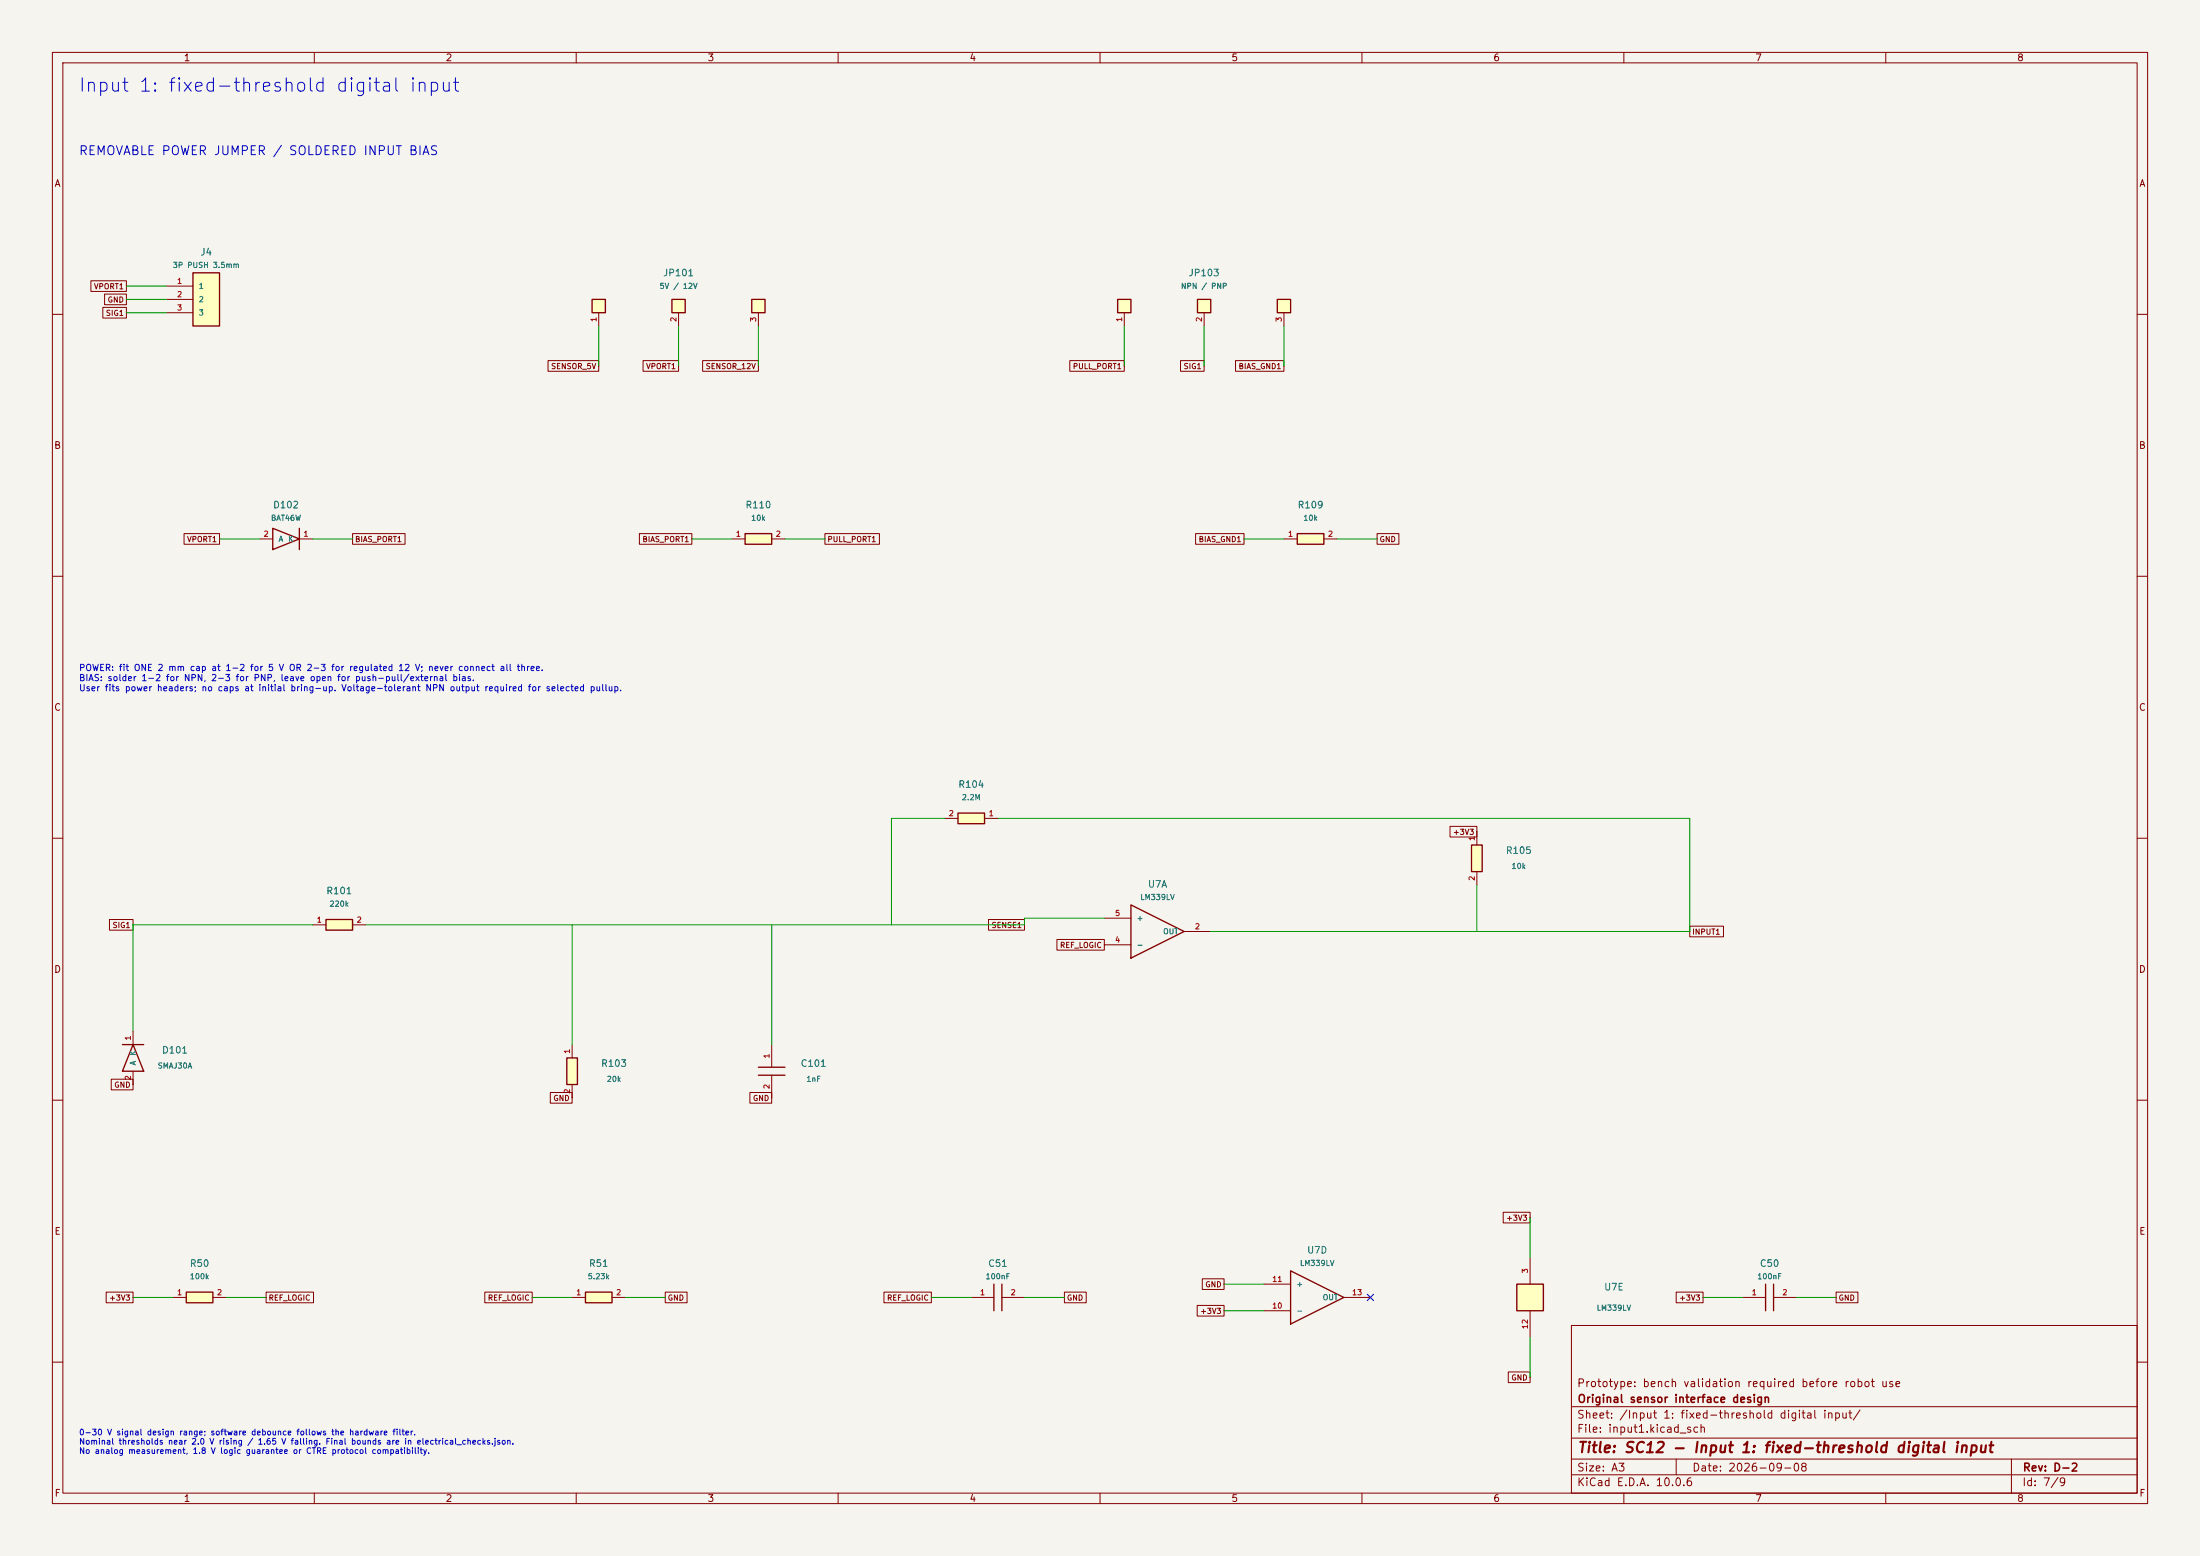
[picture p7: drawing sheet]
(kicad_sch (version 20250114) (generator "eeschema") (paper "A3")
(title_block (title "SC12 - Input 1: fixed-threshold digital input") (date "2026-09-08") (rev "D-2") (company "Original sensor interface design") (comment 1 "Prototype: bench validation required before robot use"))
(lib_symbols
(symbol "FRC_Sensor_CAN:C" (pin_names (offset 1.016)) (in_bom yes) (on_board yes)
(property "Reference" "C" (at 0 10 0) (effects (font (size 1.27 1.27))))
(property "Value" "C" (at 0 7 0) (effects (font (size 1.27 1.27))))
(property "Footprint" "" (at 0 0 0) (effects (font (size 1.27 1.27)) (hide yes)))
(property "Datasheet" "" (at 0 0 0) (effects (font (size 1.27 1.27)) (hide yes)))
(symbol "C_1_1" (polyline (pts (xy -0.762 -2.54) (xy -0.762 2.54)) (stroke (width 0.254) (type default)) (fill (type none)))(polyline (pts (xy 0.762 -2.54) (xy 0.762 2.54)) (stroke (width 0.254) (type default)) (fill (type none)))
(pin passive line (at -5.08 0 0) (length 4.318) (name "" (effects (font (size 1.016 1.016)))) (number "1" (effects (font (size 1.016 1.016)))))
(pin passive line (at 5.08 0 180) (length 4.318) (name "" (effects (font (size 1.016 1.016)))) (number "2" (effects (font (size 1.016 1.016)))))))
(symbol "FRC_Sensor_CAN:COMP4" (pin_names (offset 1.016)) (in_bom yes) (on_board yes)
(property "Reference" "U" (at 0 10 0) (effects (font (size 1.27 1.27))))
(property "Value" "COMP4" (at 0 7 0) (effects (font (size 1.27 1.27))))
(property "Footprint" "" (at 0 0 0) (effects (font (size 1.27 1.27)) (hide yes)))
(property "Datasheet" "" (at 0 0 0) (effects (font (size 1.27 1.27)) (hide yes)))
(symbol "COMP4_1_1" (polyline (pts (xy -5.08 -5.08) (xy -5.08 5.08) (xy 5.08 0) (xy -5.08 -5.08)) (stroke (width 0.254) (type default)) (fill (type none)))
(pin input line (at -10.16 2.54 0) (length 5.08) (name "+" (effects (font (size 1.016 1.016)))) (number "5" (effects (font (size 1.016 1.016)))))
(pin input line (at -10.16 -2.54 0) (length 5.08) (name "-" (effects (font (size 1.016 1.016)))) (number "4" (effects (font (size 1.016 1.016)))))
(pin open_collector line (at 10.16 0 180) (length 5.08) (name "OUT" (effects (font (size 1.016 1.016)))) (number "2" (effects (font (size 1.016 1.016))))))
(symbol "COMP4_2_1" (polyline (pts (xy -5.08 -5.08) (xy -5.08 5.08) (xy 5.08 0) (xy -5.08 -5.08)) (stroke (width 0.254) (type default)) (fill (type none)))
(pin input line (at -10.16 2.54 0) (length 5.08) (name "+" (effects (font (size 1.016 1.016)))) (number "7" (effects (font (size 1.016 1.016)))))
(pin input line (at -10.16 -2.54 0) (length 5.08) (name "-" (effects (font (size 1.016 1.016)))) (number "6" (effects (font (size 1.016 1.016)))))
(pin open_collector line (at 10.16 0 180) (length 5.08) (name "OUT" (effects (font (size 1.016 1.016)))) (number "1" (effects (font (size 1.016 1.016))))))
(symbol "COMP4_3_1" (polyline (pts (xy -5.08 -5.08) (xy -5.08 5.08) (xy 5.08 0) (xy -5.08 -5.08)) (stroke (width 0.254) (type default)) (fill (type none)))
(pin input line (at -10.16 2.54 0) (length 5.08) (name "+" (effects (font (size 1.016 1.016)))) (number "9" (effects (font (size 1.016 1.016)))))
(pin input line (at -10.16 -2.54 0) (length 5.08) (name "-" (effects (font (size 1.016 1.016)))) (number "8" (effects (font (size 1.016 1.016)))))
(pin open_collector line (at 10.16 0 180) (length 5.08) (name "OUT" (effects (font (size 1.016 1.016)))) (number "14" (effects (font (size 1.016 1.016))))))
(symbol "COMP4_4_1" (polyline (pts (xy -5.08 -5.08) (xy -5.08 5.08) (xy 5.08 0) (xy -5.08 -5.08)) (stroke (width 0.254) (type default)) (fill (type none)))
(pin input line (at -10.16 2.54 0) (length 5.08) (name "+" (effects (font (size 1.016 1.016)))) (number "11" (effects (font (size 1.016 1.016)))))
(pin input line (at -10.16 -2.54 0) (length 5.08) (name "-" (effects (font (size 1.016 1.016)))) (number "10" (effects (font (size 1.016 1.016)))))
(pin open_collector line (at 10.16 0 180) (length 5.08) (name "OUT" (effects (font (size 1.016 1.016)))) (number "13" (effects (font (size 1.016 1.016))))))
(symbol "COMP4_5_1" (rectangle (start -2.54 2.54) (end 2.54 -2.54) (stroke (width .254) (type default)) (fill (type background)))
(pin power_in line (at 0 7.62 270) (length 5.08) (name "" (effects (font (size 1.016 1.016)))) (number "3" (effects (font (size 1.016 1.016)))))
(pin power_in line (at 0 -7.62 90) (length 5.08) (name "" (effects (font (size 1.016 1.016)))) (number "12" (effects (font (size 1.016 1.016)))))))
(symbol "FRC_Sensor_CAN:CONN3" (pin_names (offset 1.016)) (in_bom yes) (on_board yes)
(property "Reference" "J" (at 0 10 0) (effects (font (size 1.27 1.27))))
(property "Value" "CONN3" (at 0 7 0) (effects (font (size 1.27 1.27))))
(property "Footprint" "" (at 0 0 0) (effects (font (size 1.27 1.27)) (hide yes)))
(property "Datasheet" "" (at 0 0 0) (effects (font (size 1.27 1.27)) (hide yes)))
(symbol "CONN3_1_1" (rectangle (start -2.54 5.08) (end 2.54 -5.08) (stroke (width .254) (type default)) (fill (type background)))
(pin passive line (at -7.62 2.54 0) (length 5.08) (name "1" (effects (font (size 1.016 1.016)))) (number "1" (effects (font (size 1.016 1.016)))))
(pin passive line (at -7.62 0 0) (length 5.08) (name "2" (effects (font (size 1.016 1.016)))) (number "2" (effects (font (size 1.016 1.016)))))
(pin passive line (at -7.62 -2.54 0) (length 5.08) (name "3" (effects (font (size 1.016 1.016)))) (number "3" (effects (font (size 1.016 1.016)))))))
(symbol "FRC_Sensor_CAN:D" (pin_names (offset 1.016)) (in_bom yes) (on_board yes)
(property "Reference" "D" (at 0 10 0) (effects (font (size 1.27 1.27))))
(property "Value" "D" (at 0 7 0) (effects (font (size 1.27 1.27))))
(property "Footprint" "" (at 0 0 0) (effects (font (size 1.27 1.27)) (hide yes)))
(property "Datasheet" "" (at 0 0 0) (effects (font (size 1.27 1.27)) (hide yes)))
(symbol "D_1_1" (polyline (pts (xy -2.54 -2.032) (xy -2.54 2.032) (xy 2.54 0) (xy -2.54 -2.032)) (stroke (width 0.254) (type default)) (fill (type none)))(polyline (pts (xy 2.54 -2.032) (xy 2.54 2.032)) (stroke (width 0.254) (type default)) (fill (type none)))
(pin passive line (at -5.08 0 0) (length 2.54) (name "A" (effects (font (size 1.016 1.016)))) (number "2" (effects (font (size 1.016 1.016)))))
(pin passive line (at 5.08 0 180) (length 2.54) (name "K" (effects (font (size 1.016 1.016)))) (number "1" (effects (font (size 1.016 1.016)))))))
(symbol "FRC_Sensor_CAN:R" (pin_names (offset 1.016)) (in_bom yes) (on_board yes)
(property "Reference" "R" (at 0 10 0) (effects (font (size 1.27 1.27))))
(property "Value" "R" (at 0 7 0) (effects (font (size 1.27 1.27))))
(property "Footprint" "" (at 0 0 0) (effects (font (size 1.27 1.27)) (hide yes)))
(property "Datasheet" "" (at 0 0 0) (effects (font (size 1.27 1.27)) (hide yes)))
(symbol "R_1_1" (rectangle (start -2.54 1.016) (end 2.54 -1.016) (stroke (width .254) (type default)) (fill (type background)))
(pin passive line (at -5.08 0 0) (length 2.54) (name "" (effects (font (size 1.016 1.016)))) (number "1" (effects (font (size 1.016 1.016)))))
(pin passive line (at 5.08 0 180) (length 2.54) (name "" (effects (font (size 1.016 1.016)))) (number "2" (effects (font (size 1.016 1.016)))))))
(symbol "FRC_Sensor_CAN:SEL3" (pin_names (offset 1.016)) (in_bom yes) (on_board yes)
(property "Reference" "JP" (at 0 10 0) (effects (font (size 1.27 1.27))))
(property "Value" "SEL3" (at 0 7 0) (effects (font (size 1.27 1.27))))
(property "Footprint" "" (at 0 0 0) (effects (font (size 1.27 1.27)) (hide yes)))
(property "Datasheet" "" (at 0 0 0) (effects (font (size 1.27 1.27)) (hide yes)))
(symbol "SEL3_1_1" (rectangle (start -16.51 -2.54) (end -13.97 0) (stroke (width .254) (type default)) (fill (type background)))(rectangle (start -1.27 -2.54) (end 1.27 0) (stroke (width .254) (type default)) (fill (type background)))(rectangle (start 13.97 -2.54) (end 16.51 0) (stroke (width .254) (type default)) (fill (type background)))
(pin passive line (at -15.24 -5.08 90) (length 2.54) (name "" (effects (font (size 1.016 1.016)))) (number "1" (effects (font (size 1.016 1.016)))))
(pin passive line (at 0 -5.08 90) (length 2.54) (name "" (effects (font (size 1.016 1.016)))) (number "2" (effects (font (size 1.016 1.016)))))
(pin passive line (at 15.24 -5.08 90) (length 2.54) (name "" (effects (font (size 1.016 1.016)))) (number "3" (effects (font (size 1.016 1.016))))))))
(text "Input 1: fixed-threshold digital input" (at 15 15 0) (effects (font (size 2.54 2.54)) (justify left top)))
(text "REMOVABLE POWER JUMPER / SOLDERED INPUT BIAS" (at 15 28 0) (effects (font (size 1.7 1.7)) (justify left top)))
(wire (pts (xy 31.75 54.61) (xy 24.13 54.61)) (stroke (width 0) (type default)))
(global_label "VPORT1" (shape passive) (at 24.13 54.61 0) (effects (font (size 1.016 1.016)) (justify right)) (property "Intersheetrefs" "${INTERSHEET_REFS}" (at 24.13 54.61 0) (effects (font (size 1.27 1.27)) (hide yes))))
(wire (pts (xy 31.75 57.15) (xy 24.13 57.15)) (stroke (width 0) (type default)))
(global_label "GND" (shape passive) (at 24.13 57.15 0) (effects (font (size 1.016 1.016)) (justify right)) (property "Intersheetrefs" "${INTERSHEET_REFS}" (at 24.13 57.15 0) (effects (font (size 1.27 1.27)) (hide yes))))
(wire (pts (xy 31.75 59.69) (xy 24.13 59.69)) (stroke (width 0) (type default)))
(global_label "SIG1" (shape passive) (at 24.13 59.69 0) (effects (font (size 1.016 1.016)) (justify right)) (property "Intersheetrefs" "${INTERSHEET_REFS}" (at 24.13 59.69 0) (effects (font (size 1.27 1.27)) (hide yes))))
(symbol (lib_id "FRC_Sensor_CAN:CONN3") (at 39.37 57.15 0) (unit 1) (in_bom yes) (on_board yes) (dnp no) (property "Reference" "J4" (at 39.37 48.11 0) (effects (font (size 1.27 1.27))))(property "Value" "3P PUSH 3.5mm" (at 39.37 50.61 0) (effects (font (size 1.016 1.016))))(property "Footprint" "FRC_Sensor_CAN:Weidmuller_LSF_90_3P" (at 39.37 57.15 0) (effects (font (size 1.27 1.27)) (hide yes)))(property "Datasheet" "" (at 39.37 57.15 0) (effects (font (size 1.27 1.27)) (hide yes)))(property "MPN" "1824430000" (at 39.37 57.15 0) (effects (font (size 1.27 1.27)) (hide yes)))(property "Notes" "Horizontal /90 push-in; 8 mm strip, 7 mm pin-row spacing, two solder pins per pole." (at 39.37 57.15 0) (effects (font (size 1.27 1.27)) (hide yes)))(pin "1")(pin "2")(pin "3") )
(wire (pts (xy 114.3 62.23) (xy 114.3 69.85)) (stroke (width 0) (type default)))
(global_label "SENSOR_5V" (shape passive) (at 114.3 69.85 0) (effects (font (size 1.016 1.016)) (justify right)) (property "Intersheetrefs" "${INTERSHEET_REFS}" (at 114.3 69.85 0) (effects (font (size 1.27 1.27)) (hide yes))))
(wire (pts (xy 129.54 62.23) (xy 129.54 69.85)) (stroke (width 0) (type default)))
(global_label "VPORT1" (shape passive) (at 129.54 69.85 0) (effects (font (size 1.016 1.016)) (justify right)) (property "Intersheetrefs" "${INTERSHEET_REFS}" (at 129.54 69.85 0) (effects (font (size 1.27 1.27)) (hide yes))))
(wire (pts (xy 144.78 62.23) (xy 144.78 69.85)) (stroke (width 0) (type default)))
(global_label "SENSOR_12V" (shape passive) (at 144.78 69.85 0) (effects (font (size 1.016 1.016)) (justify right)) (property "Intersheetrefs" "${INTERSHEET_REFS}" (at 144.78 69.85 0) (effects (font (size 1.27 1.27)) (hide yes))))
(symbol (lib_id "FRC_Sensor_CAN:SEL3") (at 129.54 57.15 0) (unit 1) (in_bom yes) (on_board yes) (dnp no) (property "Reference" "JP101" (at 129.54 52.07 0) (effects (font (size 1.27 1.27))))(property "Value" "5V / 12V" (at 129.54 54.61 0) (effects (font (size 1.016 1.016))))(property "Footprint" "FRC_Sensor_CAN:PinHeader_1x03_P2.00mm_Vertical" (at 129.54 57.15 0) (effects (font (size 1.27 1.27)) (hide yes)))(property "Datasheet" "" (at 129.54 57.15 0) (effects (font (size 1.27 1.27)) (hide yes)))(property "MPN" "M22-2010305" (at 129.54 57.15 0) (effects (font (size 1.27 1.27)) (hide yes)))(property "Notes" "Hand-fit 2 mm header. One removable SPN02SVEN-RC shunt: 1-2=5 V, 2-3=12 V, absent=off. Change only with power off. Ship shunts loose." (at 129.54 57.15 0) (effects (font (size 1.27 1.27)) (hide yes)))(pin "1")(pin "2")(pin "3") )
(wire (pts (xy 214.63 62.23) (xy 214.63 69.85)) (stroke (width 0) (type default)))
(global_label "PULL_PORT1" (shape passive) (at 214.63 69.85 0) (effects (font (size 1.016 1.016)) (justify right)) (property "Intersheetrefs" "${INTERSHEET_REFS}" (at 214.63 69.85 0) (effects (font (size 1.27 1.27)) (hide yes))))
(wire (pts (xy 229.87 62.23) (xy 229.87 69.85)) (stroke (width 0) (type default)))
(global_label "SIG1" (shape passive) (at 229.87 69.85 0) (effects (font (size 1.016 1.016)) (justify right)) (property "Intersheetrefs" "${INTERSHEET_REFS}" (at 229.87 69.85 0) (effects (font (size 1.27 1.27)) (hide yes))))
(wire (pts (xy 245.11 62.23) (xy 245.11 69.85)) (stroke (width 0) (type default)))
(global_label "BIAS_GND1" (shape passive) (at 245.11 69.85 0) (effects (font (size 1.016 1.016)) (justify right)) (property "Intersheetrefs" "${INTERSHEET_REFS}" (at 245.11 69.85 0) (effects (font (size 1.27 1.27)) (hide yes))))
(symbol (lib_id "FRC_Sensor_CAN:SEL3") (at 229.87 57.15 0) (unit 1) (in_bom no) (on_board yes) (dnp no) (property "Reference" "JP103" (at 229.87 52.07 0) (effects (font (size 1.27 1.27))))(property "Value" "NPN / PNP" (at 229.87 54.61 0) (effects (font (size 1.016 1.016))))(property "Footprint" "FRC_Sensor_CAN:SolderSelector_3" (at 229.87 57.15 0) (effects (font (size 1.27 1.27)) (hide yes)))(property "Datasheet" "" (at 229.87 57.15 0) (effects (font (size 1.27 1.27)) (hide yes)))(property "MPN" "" (at 229.87 57.15 0) (effects (font (size 1.27 1.27)) (hide yes)))(property "Notes" "1-2=NPN pullup, 2-3=PNP pulldown, open=push-pull/external bias. Both branches individually current limited." (at 229.87 57.15 0) (effects (font (size 1.27 1.27)) (hide yes)))(pin "1")(pin "2")(pin "3") )
(wire (pts (xy 49.53 102.87) (xy 41.91 102.87)) (stroke (width 0) (type default)))
(global_label "VPORT1" (shape passive) (at 41.91 102.87 0) (effects (font (size 1.016 1.016)) (justify right)) (property "Intersheetrefs" "${INTERSHEET_REFS}" (at 41.91 102.87 0) (effects (font (size 1.27 1.27)) (hide yes))))
(wire (pts (xy 59.69 102.87) (xy 67.31 102.87)) (stroke (width 0) (type default)))
(global_label "BIAS_PORT1" (shape passive) (at 67.31 102.87 180) (effects (font (size 1.016 1.016)) (justify left)) (property "Intersheetrefs" "${INTERSHEET_REFS}" (at 67.31 102.87 0) (effects (font (size 1.27 1.27)) (hide yes))))
(symbol (lib_id "FRC_Sensor_CAN:D") (at 54.61 102.87 0) (unit 1) (in_bom yes) (on_board yes) (dnp no) (property "Reference" "D102" (at 54.61 96.37 0) (effects (font (size 1.27 1.27))))(property "Value" "BAT46W" (at 54.61 98.87 0) (effects (font (size 1.016 1.016))))(property "Footprint" "FRC_Sensor_CAN:D_SOD-123" (at 54.61 102.87 0) (effects (font (size 1.27 1.27)) (hide yes)))(property "Datasheet" "" (at 54.61 102.87 0) (effects (font (size 1.27 1.27)) (hide yes)))(property "MPN" "BAT46W-E3-18" (at 54.61 102.87 0) (effects (font (size 1.27 1.27)) (hide yes)))(property "Notes" "" (at 54.61 102.87 0) (effects (font (size 1.27 1.27)) (hide yes)))(pin "2")(pin "1") )
(wire (pts (xy 139.7 102.87) (xy 132.08 102.87)) (stroke (width 0) (type default)))
(global_label "BIAS_PORT1" (shape passive) (at 132.08 102.87 0) (effects (font (size 1.016 1.016)) (justify right)) (property "Intersheetrefs" "${INTERSHEET_REFS}" (at 132.08 102.87 0) (effects (font (size 1.27 1.27)) (hide yes))))
(wire (pts (xy 149.86 102.87) (xy 157.48 102.87)) (stroke (width 0) (type default)))
(global_label "PULL_PORT1" (shape passive) (at 157.48 102.87 180) (effects (font (size 1.016 1.016)) (justify left)) (property "Intersheetrefs" "${INTERSHEET_REFS}" (at 157.48 102.87 0) (effects (font (size 1.27 1.27)) (hide yes))))
(symbol (lib_id "FRC_Sensor_CAN:R") (at 144.78 102.87 0) (unit 1) (in_bom yes) (on_board yes) (dnp no) (property "Reference" "R110" (at 144.78 96.37 0) (effects (font (size 1.27 1.27))))(property "Value" "10k" (at 144.78 98.87 0) (effects (font (size 1.016 1.016))))(property "Footprint" "FRC_Sensor_CAN:R_0805_2012Metric" (at 144.78 102.87 0) (effects (font (size 1.27 1.27)) (hide yes)))(property "Datasheet" "" (at 144.78 102.87 0) (effects (font (size 1.27 1.27)) (hide yes)))(property "MPN" "0805W8F1002T5E" (at 144.78 102.87 0) (effects (font (size 1.27 1.27)) (hide yes)))(property "Notes" "Optional NPN pullup from selected port supply. Only use with outputs tolerant of that pullup voltage." (at 144.78 102.87 0) (effects (font (size 1.27 1.27)) (hide yes)))(pin "1")(pin "2") )
(wire (pts (xy 245.11 102.87) (xy 237.49 102.87)) (stroke (width 0) (type default)))
(global_label "BIAS_GND1" (shape passive) (at 237.49 102.87 0) (effects (font (size 1.016 1.016)) (justify right)) (property "Intersheetrefs" "${INTERSHEET_REFS}" (at 237.49 102.87 0) (effects (font (size 1.27 1.27)) (hide yes))))
(wire (pts (xy 255.27 102.87) (xy 262.89 102.87)) (stroke (width 0) (type default)))
(global_label "GND" (shape passive) (at 262.89 102.87 180) (effects (font (size 1.016 1.016)) (justify left)) (property "Intersheetrefs" "${INTERSHEET_REFS}" (at 262.89 102.87 0) (effects (font (size 1.27 1.27)) (hide yes))))
(symbol (lib_id "FRC_Sensor_CAN:R") (at 250.19 102.87 0) (unit 1) (in_bom yes) (on_board yes) (dnp no) (property "Reference" "R109" (at 250.19 96.37 0) (effects (font (size 1.27 1.27))))(property "Value" "10k" (at 250.19 98.87 0) (effects (font (size 1.016 1.016))))(property "Footprint" "FRC_Sensor_CAN:R_1206_3216Metric" (at 250.19 102.87 0) (effects (font (size 1.27 1.27)) (hide yes)))(property "Datasheet" "" (at 250.19 102.87 0) (effects (font (size 1.27 1.27)) (hide yes)))(property "MPN" "RC1206FR-0710KL" (at 250.19 102.87 0) (effects (font (size 1.27 1.27)) (hide yes)))(property "Notes" "Optional PNP pulldown; 0.09 W at 30 V, 1206 0.25 W." (at 250.19 102.87 0) (effects (font (size 1.27 1.27)) (hide yes)))(pin "1")(pin "2") )
(text "POWER: fit ONE 2 mm cap at 1-2 for 5 V OR 2-3 for regulated 12 V; never connect all three.\nBIAS: solder 1-2 for NPN, 2-3 for PNP, leave open for push-pull/external bias.\nUser fits power headers; no caps at initial bring-up. Voltage-tolerant NPN output required for selected pullup." (at 15 127 0) (effects (font (size 1.2 1.2)) (justify left top)))
(symbol (lib_id "FRC_Sensor_CAN:R") (at 64.77 176.53 0) (unit 1) (in_bom yes) (on_board yes) (dnp no) (property "Reference" "R101" (at 64.77 170.03 0) (effects (font (size 1.27 1.27))))(property "Value" "220k" (at 64.77 172.53 0) (effects (font (size 1.016 1.016))))(property "Footprint" "FRC_Sensor_CAN:R_0805_2012Metric" (at 64.77 176.53 0) (effects (font (size 1.27 1.27)) (hide yes)))(property "Datasheet" "" (at 64.77 176.53 0) (effects (font (size 1.27 1.27)) (hide yes)))(property "MPN" "RC0805FR-07220KL" (at 64.77 176.53 0) (effects (font (size 1.27 1.27)) (hide yes)))(property "Notes" "One series resistor; loses Rev B single-resistor-short tolerance. 150 V working rating; input 0-30 V target." (at 64.77 176.53 0) (effects (font (size 1.27 1.27)) (hide yes)))(pin "1")(pin "2") )
(symbol (lib_id "FRC_Sensor_CAN:D") (at 25.4 201.93 90) (unit 1) (in_bom yes) (on_board yes) (dnp no) (property "Reference" "D101" (at 33.4 200.43 90) (effects (font (size 1.27 1.27))))(property "Value" "SMAJ30A" (at 33.4 203.43 90) (effects (font (size 1.016 1.016))))(property "Footprint" "FRC_Sensor_CAN:D_SMA" (at 25.4 201.93 0) (effects (font (size 1.27 1.27)) (hide yes)))(property "Datasheet" "" (at 25.4 201.93 0) (effects (font (size 1.27 1.27)) (hide yes)))(property "MPN" "SMAJ30A" (at 25.4 201.93 0) (effects (font (size 1.27 1.27)) (hide yes)))(property "Notes" "30V working standoff; unidirectional transient clamp." (at 25.4 201.93 0) (effects (font (size 1.27 1.27)) (hide yes)))(pin "2")(pin "1") )
(symbol (lib_id "FRC_Sensor_CAN:R") (at 109.22 204.47 270) (unit 1) (in_bom yes) (on_board yes) (dnp no) (property "Reference" "R103" (at 117.22 202.97 90) (effects (font (size 1.27 1.27))))(property "Value" "20k" (at 117.22 205.97 90) (effects (font (size 1.016 1.016))))(property "Footprint" "FRC_Sensor_CAN:R_0805_2012Metric" (at 109.22 204.47 0) (effects (font (size 1.27 1.27)) (hide yes)))(property "Datasheet" "" (at 109.22 204.47 0) (effects (font (size 1.27 1.27)) (hide yes)))(property "MPN" "RC0805FR-0720KL" (at 109.22 204.47 0) (effects (font (size 1.27 1.27)) (hide yes)))(property "Notes" "" (at 109.22 204.47 0) (effects (font (size 1.27 1.27)) (hide yes)))(pin "1")(pin "2") )
(symbol (lib_id "FRC_Sensor_CAN:C") (at 147.32 204.47 270) (unit 1) (in_bom yes) (on_board yes) (dnp no) (property "Reference" "C101" (at 155.32 202.97 90) (effects (font (size 1.27 1.27))))(property "Value" "1nF" (at 155.32 205.97 90) (effects (font (size 1.016 1.016))))(property "Footprint" "FRC_Sensor_CAN:C_0805_2012Metric" (at 147.32 204.47 0) (effects (font (size 1.27 1.27)) (hide yes)))(property "Datasheet" "" (at 147.32 204.47 0) (effects (font (size 1.27 1.27)) (hide yes)))(property "MPN" "CC0805JRNPO9BN102" (at 147.32 204.47 0) (effects (font (size 1.27 1.27)) (hide yes)))(property "Notes" "" (at 147.32 204.47 0) (effects (font (size 1.27 1.27)) (hide yes)))(pin "1")(pin "2") )
(symbol (lib_id "FRC_Sensor_CAN:COMP4") (at 220.98 177.8 0) (unit 1) (in_bom yes) (on_board yes) (dnp no) (property "Reference" "U7" (at 220.98 168.76 0) (effects (font (size 1.27 1.27))))(property "Value" "LM339LV" (at 220.98 171.26 0) (effects (font (size 1.016 1.016))))(property "Footprint" "FRC_Sensor_CAN:SOIC-14_3.9x8.7mm_P1.27mm" (at 220.98 177.8 0) (effects (font (size 1.27 1.27)) (hide yes)))(property "Datasheet" "" (at 220.98 177.8 0) (effects (font (size 1.27 1.27)) (hide yes)))(property "MPN" "LM339LVDR" (at 220.98 177.8 0) (effects (font (size 1.27 1.27)) (hide yes)))(property "Notes" "Rail-to-rail failsafe comparator on regulated 3V3. 0-30V signal is divided before this pin; NOT a 30V supply IC. Same SO14 pin assignment as LM2901B." (at 220.98 177.8 0) (effects (font (size 1.27 1.27)) (hide yes)))(pin "5")(pin "4")(pin "2") )
(symbol (lib_id "FRC_Sensor_CAN:R") (at 185.42000000000002 156.21 180) (unit 1) (in_bom yes) (on_board yes) (dnp no) (property "Reference" "R104" (at 185.42 149.71 0) (effects (font (size 1.27 1.27))))(property "Value" "2.2M" (at 185.42 152.21 0) (effects (font (size 1.016 1.016))))(property "Footprint" "FRC_Sensor_CAN:R_0805_2012Metric" (at 185.42 156.21 0) (effects (font (size 1.27 1.27)) (hide yes)))(property "Datasheet" "" (at 185.42 156.21 0) (effects (font (size 1.27 1.27)) (hide yes)))(property "MPN" "RC0805FR-072M2L" (at 185.42 156.21 0) (effects (font (size 1.27 1.27)) (hide yes)))(property "Notes" "Positive feedback; fixed Schmitt thresholds with shared reference." (at 185.42 156.21 0) (effects (font (size 1.27 1.27)) (hide yes)))(pin "1")(pin "2") )
(symbol (lib_id "FRC_Sensor_CAN:R") (at 281.94 163.83 270) (unit 1) (in_bom yes) (on_board yes) (dnp no) (property "Reference" "R105" (at 289.94 162.33 90) (effects (font (size 1.27 1.27))))(property "Value" "10k" (at 289.94 165.33 90) (effects (font (size 1.016 1.016))))(property "Footprint" "FRC_Sensor_CAN:R_0805_2012Metric" (at 281.94 163.83 0) (effects (font (size 1.27 1.27)) (hide yes)))(property "Datasheet" "" (at 281.94 163.83 0) (effects (font (size 1.27 1.27)) (hide yes)))(property "MPN" "0805W8F1002T5E" (at 281.94 163.83 0) (effects (font (size 1.27 1.27)) (hide yes)))(property "Notes" "" (at 281.94 163.83 0) (effects (font (size 1.27 1.27)) (hide yes)))(pin "1")(pin "2") )
(global_label "SIG1" (shape passive) (at 25.4 176.53 0) (effects (font (size 1.016 1.016)) (justify right)) (property "Intersheetrefs" "${INTERSHEET_REFS}" (at 25.4 176.53 0) (effects (font (size 1.27 1.27)) (hide yes))))
(wire (pts (xy 25.4 176.53) (xy 59.69 176.53)) (stroke (width 0) (type default)))
(wire (pts (xy 25.4 176.53) (xy 25.4 196.85)) (stroke (width 0) (type default)))
(junction (at 25.4 176.53) (diameter 0) (color 0 0 0 0))
(global_label "GND" (shape passive) (at 25.4 207.01 0) (effects (font (size 1.016 1.016)) (justify right)) (property "Intersheetrefs" "${INTERSHEET_REFS}" (at 25.4 207.01 0) (effects (font (size 1.27 1.27)) (hide yes))))
(wire (pts (xy 69.85 176.53) (xy 195.58 176.53)) (stroke (width 0) (type default)))
(wire (pts (xy 195.58 176.53) (xy 195.58 175.26)) (stroke (width 0) (type default)))
(wire (pts (xy 195.58 175.26) (xy 210.82 175.26)) (stroke (width 0) (type default)))
(global_label "SENSE1" (shape passive) (at 195.58 176.53 0) (effects (font (size 1.016 1.016)) (justify right)) (property "Intersheetrefs" "${INTERSHEET_REFS}" (at 195.58 176.53 0) (effects (font (size 1.27 1.27)) (hide yes))))
(wire (pts (xy 109.22 176.53) (xy 109.22 199.39)) (stroke (width 0) (type default)))
(junction (at 109.22 176.53) (diameter 0) (color 0 0 0 0))
(global_label "GND" (shape passive) (at 109.22 209.55 0) (effects (font (size 1.016 1.016)) (justify right)) (property "Intersheetrefs" "${INTERSHEET_REFS}" (at 109.22 209.55 0) (effects (font (size 1.27 1.27)) (hide yes))))
(wire (pts (xy 147.32 176.53) (xy 147.32 199.39)) (stroke (width 0) (type default)))
(junction (at 147.32 176.53) (diameter 0) (color 0 0 0 0))
(global_label "GND" (shape passive) (at 147.32 209.55 0) (effects (font (size 1.016 1.016)) (justify right)) (property "Intersheetrefs" "${INTERSHEET_REFS}" (at 147.32 209.55 0) (effects (font (size 1.27 1.27)) (hide yes))))
(global_label "REF_LOGIC" (shape passive) (at 210.82 180.34 0) (effects (font (size 1.016 1.016)) (justify right)) (property "Intersheetrefs" "${INTERSHEET_REFS}" (at 210.82 180.34 0) (effects (font (size 1.27 1.27)) (hide yes))))
(wire (pts (xy 231.14 177.8) (xy 322.58 177.8)) (stroke (width 0) (type default)))
(global_label "INPUT1" (shape passive) (at 322.58 177.8 180) (effects (font (size 1.016 1.016)) (justify left)) (property "Intersheetrefs" "${INTERSHEET_REFS}" (at 322.58 177.8 0) (effects (font (size 1.27 1.27)) (hide yes))))
(wire (pts (xy 281.94 168.91) (xy 281.94 177.8)) (stroke (width 0) (type default)))
(junction (at 281.94 177.8) (diameter 0) (color 0 0 0 0))
(global_label "+3V3" (shape passive) (at 281.94 158.75 0) (effects (font (size 1.016 1.016)) (justify right)) (property "Intersheetrefs" "${INTERSHEET_REFS}" (at 281.94 158.75 0) (effects (font (size 1.27 1.27)) (hide yes))))
(wire (pts (xy 322.58 177.8) (xy 322.58 156.21)) (stroke (width 0) (type default)))
(wire (pts (xy 322.58 156.21) (xy 190.5 156.21)) (stroke (width 0) (type default)))
(wire (pts (xy 180.34 156.21) (xy 170.18 156.21)) (stroke (width 0) (type default)))
(wire (pts (xy 170.18 156.21) (xy 170.18 176.53)) (stroke (width 0) (type default)))
(junction (at 170.18 176.53) (diameter 0) (color 0 0 0 0))
(wire (pts (xy 33.02 247.65) (xy 25.4 247.65)) (stroke (width 0) (type default)))
(global_label "+3V3" (shape passive) (at 25.4 247.65 0) (effects (font (size 1.016 1.016)) (justify right)) (property "Intersheetrefs" "${INTERSHEET_REFS}" (at 25.4 247.65 0) (effects (font (size 1.27 1.27)) (hide yes))))
(wire (pts (xy 43.18 247.65) (xy 50.8 247.65)) (stroke (width 0) (type default)))
(global_label "REF_LOGIC" (shape passive) (at 50.8 247.65 180) (effects (font (size 1.016 1.016)) (justify left)) (property "Intersheetrefs" "${INTERSHEET_REFS}" (at 50.8 247.65 0) (effects (font (size 1.27 1.27)) (hide yes))))
(symbol (lib_id "FRC_Sensor_CAN:R") (at 38.1 247.65 0) (unit 1) (in_bom yes) (on_board yes) (dnp no) (property "Reference" "R50" (at 38.1 241.15 0) (effects (font (size 1.27 1.27))))(property "Value" "100k" (at 38.1 243.65 0) (effects (font (size 1.016 1.016))))(property "Footprint" "FRC_Sensor_CAN:R_0805_2012Metric" (at 38.1 247.65 0) (effects (font (size 1.27 1.27)) (hide yes)))(property "Datasheet" "" (at 38.1 247.65 0) (effects (font (size 1.27 1.27)) (hide yes)))(property "MPN" "0805W8F1003T5E" (at 38.1 247.65 0) (effects (font (size 1.27 1.27)) (hide yes)))(property "Notes" "" (at 38.1 247.65 0) (effects (font (size 1.27 1.27)) (hide yes)))(pin "1")(pin "2") )
(wire (pts (xy 109.22 247.65) (xy 101.6 247.65)) (stroke (width 0) (type default)))
(global_label "REF_LOGIC" (shape passive) (at 101.6 247.65 0) (effects (font (size 1.016 1.016)) (justify right)) (property "Intersheetrefs" "${INTERSHEET_REFS}" (at 101.6 247.65 0) (effects (font (size 1.27 1.27)) (hide yes))))
(wire (pts (xy 119.38 247.65) (xy 127 247.65)) (stroke (width 0) (type default)))
(global_label "GND" (shape passive) (at 127 247.65 180) (effects (font (size 1.016 1.016)) (justify left)) (property "Intersheetrefs" "${INTERSHEET_REFS}" (at 127 247.65 0) (effects (font (size 1.27 1.27)) (hide yes))))
(symbol (lib_id "FRC_Sensor_CAN:R") (at 114.3 247.65 0) (unit 1) (in_bom yes) (on_board yes) (dnp no) (property "Reference" "R51" (at 114.3 241.15 0) (effects (font (size 1.27 1.27))))(property "Value" "5.23k" (at 114.3 243.65 0) (effects (font (size 1.016 1.016))))(property "Footprint" "FRC_Sensor_CAN:R_0805_2012Metric" (at 114.3 247.65 0) (effects (font (size 1.27 1.27)) (hide yes)))(property "Datasheet" "" (at 114.3 247.65 0) (effects (font (size 1.27 1.27)) (hide yes)))(property "MPN" "RC0805FR-075K23L" (at 114.3 247.65 0) (effects (font (size 1.27 1.27)) (hide yes)))(property "Notes" "" (at 114.3 247.65 0) (effects (font (size 1.27 1.27)) (hide yes)))(pin "1")(pin "2") )
(wire (pts (xy 185.42 247.65) (xy 177.8 247.65)) (stroke (width 0) (type default)))
(global_label "REF_LOGIC" (shape passive) (at 177.8 247.65 0) (effects (font (size 1.016 1.016)) (justify right)) (property "Intersheetrefs" "${INTERSHEET_REFS}" (at 177.8 247.65 0) (effects (font (size 1.27 1.27)) (hide yes))))
(wire (pts (xy 195.58 247.65) (xy 203.2 247.65)) (stroke (width 0) (type default)))
(global_label "GND" (shape passive) (at 203.2 247.65 180) (effects (font (size 1.016 1.016)) (justify left)) (property "Intersheetrefs" "${INTERSHEET_REFS}" (at 203.2 247.65 0) (effects (font (size 1.27 1.27)) (hide yes))))
(symbol (lib_id "FRC_Sensor_CAN:C") (at 190.5 247.65 0) (unit 1) (in_bom yes) (on_board yes) (dnp no) (property "Reference" "C51" (at 190.5 241.15 0) (effects (font (size 1.27 1.27))))(property "Value" "100nF" (at 190.5 243.65 0) (effects (font (size 1.016 1.016))))(property "Footprint" "FRC_Sensor_CAN:C_0805_2012Metric" (at 190.5 247.65 0) (effects (font (size 1.27 1.27)) (hide yes)))(property "Datasheet" "" (at 190.5 247.65 0) (effects (font (size 1.27 1.27)) (hide yes)))(property "MPN" "CL21B104KCFNNNE" (at 190.5 247.65 0) (effects (font (size 1.27 1.27)) (hide yes)))(property "Notes" "" (at 190.5 247.65 0) (effects (font (size 1.27 1.27)) (hide yes)))(pin "1")(pin "2") )
(wire (pts (xy 332.74 247.65) (xy 325.12 247.65)) (stroke (width 0) (type default)))
(global_label "+3V3" (shape passive) (at 325.12 247.65 0) (effects (font (size 1.016 1.016)) (justify right)) (property "Intersheetrefs" "${INTERSHEET_REFS}" (at 325.12 247.65 0) (effects (font (size 1.27 1.27)) (hide yes))))
(wire (pts (xy 342.9 247.65) (xy 350.52 247.65)) (stroke (width 0) (type default)))
(global_label "GND" (shape passive) (at 350.52 247.65 180) (effects (font (size 1.016 1.016)) (justify left)) (property "Intersheetrefs" "${INTERSHEET_REFS}" (at 350.52 247.65 0) (effects (font (size 1.27 1.27)) (hide yes))))
(symbol (lib_id "FRC_Sensor_CAN:C") (at 337.82 247.65 0) (unit 1) (in_bom yes) (on_board yes) (dnp no) (property "Reference" "C50" (at 337.82 241.15 0) (effects (font (size 1.27 1.27))))(property "Value" "100nF" (at 337.82 243.65 0) (effects (font (size 1.016 1.016))))(property "Footprint" "FRC_Sensor_CAN:C_0805_2012Metric" (at 337.82 247.65 0) (effects (font (size 1.27 1.27)) (hide yes)))(property "Datasheet" "" (at 337.82 247.65 0) (effects (font (size 1.27 1.27)) (hide yes)))(property "MPN" "CL21B104KCFNNNE" (at 337.82 247.65 0) (effects (font (size 1.27 1.27)) (hide yes)))(property "Notes" "" (at 337.82 247.65 0) (effects (font (size 1.27 1.27)) (hide yes)))(pin "1")(pin "2") )
(wire (pts (xy 241.3 245.11) (xy 233.68 245.11)) (stroke (width 0) (type default)))
(global_label "GND" (shape passive) (at 233.68 245.11 0) (effects (font (size 1.016 1.016)) (justify right)) (property "Intersheetrefs" "${INTERSHEET_REFS}" (at 233.68 245.11 0) (effects (font (size 1.27 1.27)) (hide yes))))
(wire (pts (xy 241.3 250.19) (xy 233.68 250.19)) (stroke (width 0) (type default)))
(global_label "+3V3" (shape passive) (at 233.68 250.19 0) (effects (font (size 1.016 1.016)) (justify right)) (property "Intersheetrefs" "${INTERSHEET_REFS}" (at 233.68 250.19 0) (effects (font (size 1.27 1.27)) (hide yes))))
(no_connect (at 261.62 247.65))
(symbol (lib_id "FRC_Sensor_CAN:COMP4") (at 251.46 247.65 0) (unit 4) (in_bom yes) (on_board yes) (dnp no) (property "Reference" "U7" (at 251.46 238.61 0) (effects (font (size 1.27 1.27))))(property "Value" "LM339LV" (at 251.46 241.11 0) (effects (font (size 1.016 1.016))))(property "Footprint" "FRC_Sensor_CAN:SOIC-14_3.9x8.7mm_P1.27mm" (at 251.46 247.65 0) (effects (font (size 1.27 1.27)) (hide yes)))(property "Datasheet" "" (at 251.46 247.65 0) (effects (font (size 1.27 1.27)) (hide yes)))(property "MPN" "LM339LVDR" (at 251.46 247.65 0) (effects (font (size 1.27 1.27)) (hide yes)))(property "Notes" "Rail-to-rail failsafe comparator on regulated 3V3. 0-30V signal is divided before this pin; NOT a 30V supply IC. Same SO14 pin assignment as LM2901B." (at 251.46 247.65 0) (effects (font (size 1.27 1.27)) (hide yes)))(pin "11")(pin "10")(pin "13") )
(wire (pts (xy 292.1 240.03) (xy 292.1 232.41)) (stroke (width 0) (type default)))
(global_label "+3V3" (shape passive) (at 292.1 232.41 0) (effects (font (size 1.016 1.016)) (justify right)) (property "Intersheetrefs" "${INTERSHEET_REFS}" (at 292.1 232.41 0) (effects (font (size 1.27 1.27)) (hide yes))))
(wire (pts (xy 292.1 255.27) (xy 292.1 262.89)) (stroke (width 0) (type default)))
(global_label "GND" (shape passive) (at 292.1 262.89 0) (effects (font (size 1.016 1.016)) (justify right)) (property "Intersheetrefs" "${INTERSHEET_REFS}" (at 292.1 262.89 0) (effects (font (size 1.27 1.27)) (hide yes))))
(symbol (lib_id "FRC_Sensor_CAN:COMP4") (at 292.1 247.65 0) (unit 5) (in_bom yes) (on_board yes) (dnp no) (property "Reference" "U7" (at 308.1 245.65 0) (effects (font (size 1.27 1.27))))(property "Value" "LM339LV" (at 308.1 249.65 0) (effects (font (size 1.016 1.016))))(property "Footprint" "FRC_Sensor_CAN:SOIC-14_3.9x8.7mm_P1.27mm" (at 292.1 247.65 0) (effects (font (size 1.27 1.27)) (hide yes)))(property "Datasheet" "" (at 292.1 247.65 0) (effects (font (size 1.27 1.27)) (hide yes)))(property "MPN" "LM339LVDR" (at 292.1 247.65 0) (effects (font (size 1.27 1.27)) (hide yes)))(property "Notes" "Rail-to-rail failsafe comparator on regulated 3V3. 0-30V signal is divided before this pin; NOT a 30V supply IC. Same SO14 pin assignment as LM2901B." (at 292.1 247.65 0) (effects (font (size 1.27 1.27)) (hide yes)))(pin "3")(pin "12") )
(text "0-30 V signal design range; software debounce follows the hardware filter.\nNominal thresholds near 2.0 V rising / 1.65 V falling. Final bounds are in electrical_checks.json.\nNo analog measurement, 1.8 V logic guarantee or CTRE protocol compatibility." (at 15 273 0) (effects (font (size 1.1 1.1)) (justify left top)))
(embedded_fonts no))
